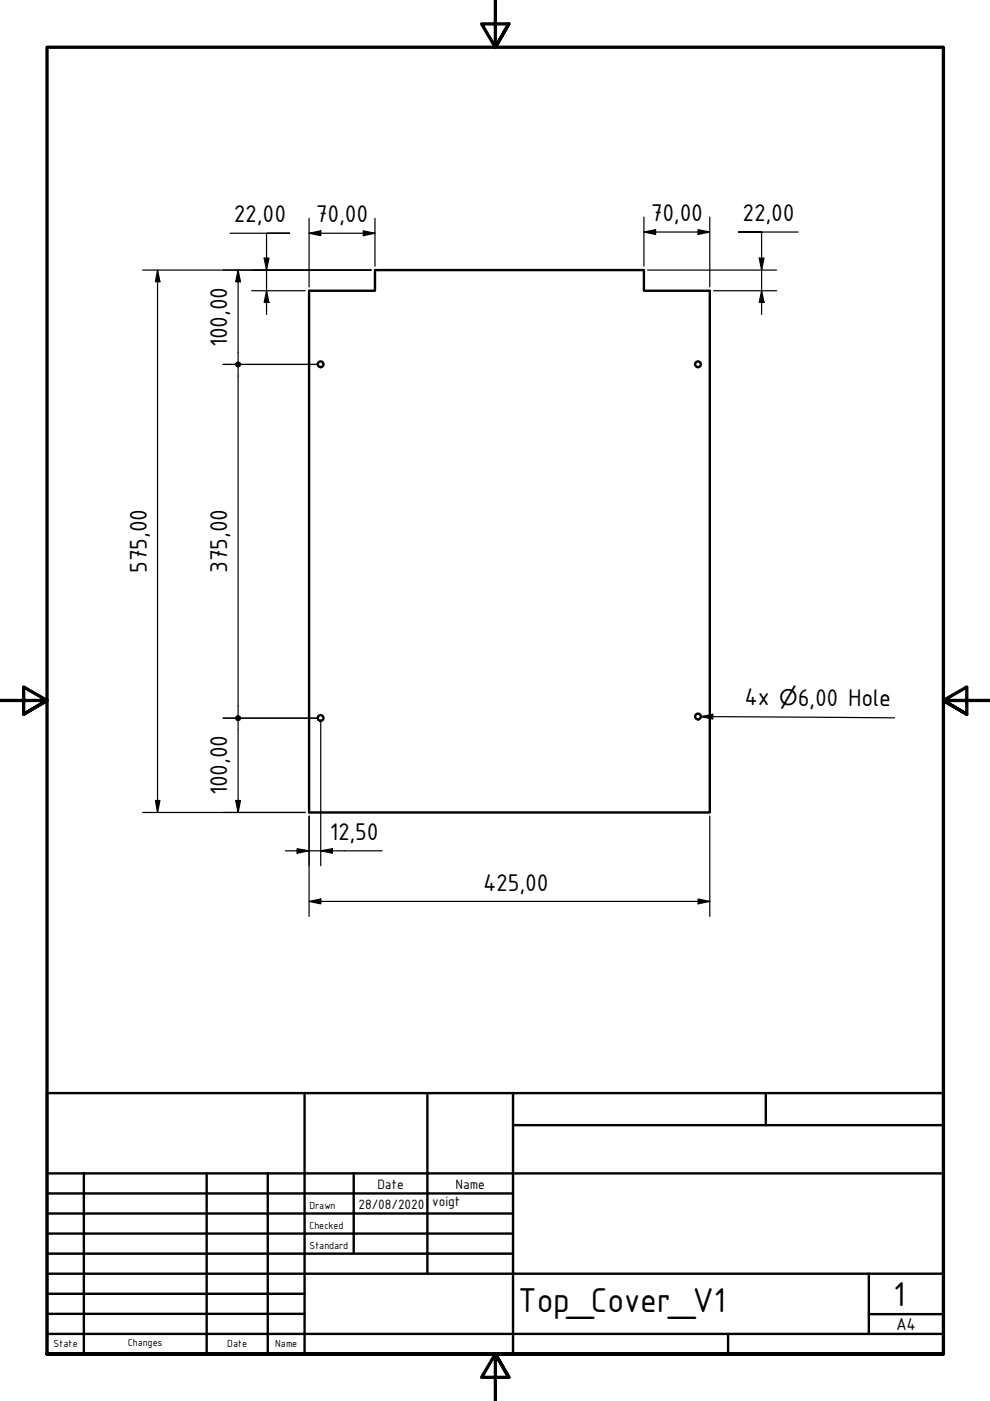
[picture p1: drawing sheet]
<svg xmlns="http://www.w3.org/2000/svg" width="210mm" height="297mm" viewBox="0 0 210 297" stroke-linecap="round" stroke-linejoin="round" font-family="sans-serif">
<!-- layer: Visible (ISO) -->
<g fill="none" stroke="#000" stroke-width=".51">
<path d="M65.5 61.6h14v-4.3h57v4.3h14v110.7h-85z"/>
<circle cx="68" cy="77.2" r=".6"/>
<circle cx="148" cy="77.2" r=".6"/>
<circle cx="68" cy="152.2" r=".6"/>
<circle cx="148" cy="151.9" r=".6"/>
</g>
<!-- layer: Border (ISO) -->
<path d="M105 0v10l-2.9-4.9h5.8l-2.9 4.9 2.9-4.9M0 148.5h10l-5-2.8v5.7l5-2.9-5 2.9M210 148.5h-10l5-2.8v5.7l-5-2.9 5 2.9M10 287.1v-277.1h190v277.1h-190h190M107.9 292l-2.9-4.9 2.9 4.9h-5.8l2.9-4.9v9.9" fill="none" stroke="#000" stroke-width=".7"/>
<!-- layer: Title (ISO) -->
<g fill="none" stroke="#000" stroke-width=".51">
<path d="M10 231.8h190v55.3h-190zM64.6 231.8v55.3M90.6 231.8v38.3M108.8 238.6h91.2M108.8 231.8v55.3M162.4 231.8v6.8M10 253h98.8M10 257.3h98.8M10 248.8h190M17.8 248.8v38.3M43.8 248.8v38.3M56.8 248.8v38.3"/>
<path d="M75 248.8v17M10 261.5h98.8M10 265.8h98.8M10 270.1h190M10 274.3h54.6M10 278.6h54.6M184.2 278.6h15.8M184.2 270.1v12.7M10 282.8h190M154.4 282.8v4.3"/>
</g>
<!-- layer: Dimension (ISO) -->
<g fill="none" stroke="#000" stroke-width=".25">
<path d="M30.2 57.3h48.5M33.4 57.3l.5 2.4h-.9zM33.4 57.3v115M48.8 49.5h12.6h-4.9v17.2M50.5 57.3l.5 2.4h-1zM50.5 57.3v19.3M56 54.7h1l-.5 2.6zM65.5 49.5l2.5-.6v1.1zM65.5 46.3v14.5M65.5 49.5h14M77 48.9l2.5 .6-2.5 .5zM79.5 46.3v10.1"/>
<path d="M136.5 49.2l2.5-.5v1zM136.5 49.2h14M136.5 46v10.4M137.3 57.3h27.4M148 48.7l2.5 .5-2.5 .5zM150.5 46v14.8M161 54.7h1l-.5 2.6zM169.2 49.2h-12.6h4.9v17.5M47.3 77.3h19.9M50.5 77.9v73.7M53.3 61.6h11.4M56.5 61.6l.5 2.5h-1z"/>
<path d="M151.3 61.6h13.4M161.5 61.6l.5 2.5h-1zM47.3 152.3h19.9M50.5 152.9v19.4M68 153v30.6M30.2 172.3h34.5M33 169.7h.9l-.5 2.6zM50 169.7h1l-.5 2.6zM63 179.9l2.5 .5-2.5 .5zM65.5 173v21.3M150.5 173v21.3M60.5 180.4h20.5"/>
<path d="M65.5 191.1l2.5-.5v1zM65.5 191.1h85M68 180.4l2.5-.5v1zM148 190.6l2.5 .5-2.5 .5z"/>
</g>
<g fill="#000">
<path d="M33.4 57.3l.5 2.4h-.9z" fill-rule="evenodd"/>
<path d="M50.5 57.3l.5 2.4h-1z" fill-rule="evenodd"/>
<path d="M56 54.7h1l-.5 2.6z" fill-rule="evenodd"/>
<path d="M65.5 49.5l2.5-.6v1.1z" fill-rule="evenodd"/>
<path d="M77 48.9l2.5 .6-2.5 .5z" fill-rule="evenodd"/>
<path d="M136.5 49.2l2.5-.5v1z" fill-rule="evenodd"/>
<path d="M148 48.7l2.5 .5-2.5 .5z" fill-rule="evenodd"/>
<path d="M161 54.7h1l-.5 2.6z" fill-rule="evenodd"/>
<path d="M56.5 61.6l.5 2.5h-1z" fill-rule="evenodd"/>
<path d="M161.5 61.6l.5 2.5h-1z" fill-rule="evenodd"/>
<path d="M33 169.7h.9l-.5 2.6z" fill-rule="evenodd"/>
<path d="M50 169.7h1l-.5 2.6z" fill-rule="evenodd"/>
<path d="M68 180.4l2.5-.5v1z" fill-rule="evenodd"/>
<path d="M63 179.9l2.5 .5-2.5 .5z" fill-rule="evenodd"/>
<path d="M65.5 191.1l2.5-.5v1z" fill-rule="evenodd"/>
<path d="M148 190.6l2.5 .5-2.5 .5z" fill-rule="evenodd"/>
<circle cx="50.5" cy="77.3" r=".63"/>
<circle cx="50.5" cy="152.3" r=".63"/>
</g>
<!-- layer: Symbol (ISO) -->
<path d="M148.6 151.9l2.5-.5v1zM148.6 151.9l41.1 .3" fill="none" stroke="#000" stroke-width=".25"/>
<path d="M148.6 151.9l2.5-.5v1z" fill-rule="evenodd" fill="#000"/>
<g font-size="7.9">
<text x="109.8" y="278.2">Top_Cover_V1</text>
<text x="189.4" y="276.8">1</text>
</g>
<g font-size="5.5">
<text x="49.6" y="47.2">22,00</text>
<text x="67" y="47.2">70,00</text>
<text x="138" y="46.9">70,00</text>
<text x="157.4" y="46.9">22,00</text>
<text x="48.2" y="73.6" transform="rotate(-90 48.2 73.6)">100,00</text>
<text x="31.1" y="121.5" transform="rotate(-90 31.1 121.5)">575,00</text>
<text x="48.2" y="121.5" transform="rotate(-90 48.2 121.5)">375,00</text>
<text x="157.9" y="149.5">4x</text>
<text x="169.2" y="149.6">6,00 Hole</text>
<text x="48.2" y="168.6" transform="rotate(-90 48.2 168.6)">100,00</text>
<text x="69.9" y="178.1">12,50</text>
<text x="102.4" y="188.8">425,00</text>
</g>
<text font-size="4.6" x="165.2" y="149.5">⌀</text>
<text font-size="3.9" x="190" y="282">A4</text>
<g font-size="3.1">
<text x="76" y="256.3">28/08/2020</text>
<text x="80" y="252">Date</text>
<text x="91.6" y="255.7">voigt</text>
<text x="96.6" y="252">Name</text>
</g>
<g font-size="2.3">
<text x="65.6" y="256.3">Drawn</text>
<text x="65.6" y="260.5">Checked</text>
<text x="65.6" y="264.8">Standard</text>
<text x="11.4" y="285.7">State</text>
<text x="27.1" y="285.4">Changes</text>
<text x="48.2" y="285.7">Date</text>
<text x="58.4" y="285.7">Name</text>
</g>
</svg>
